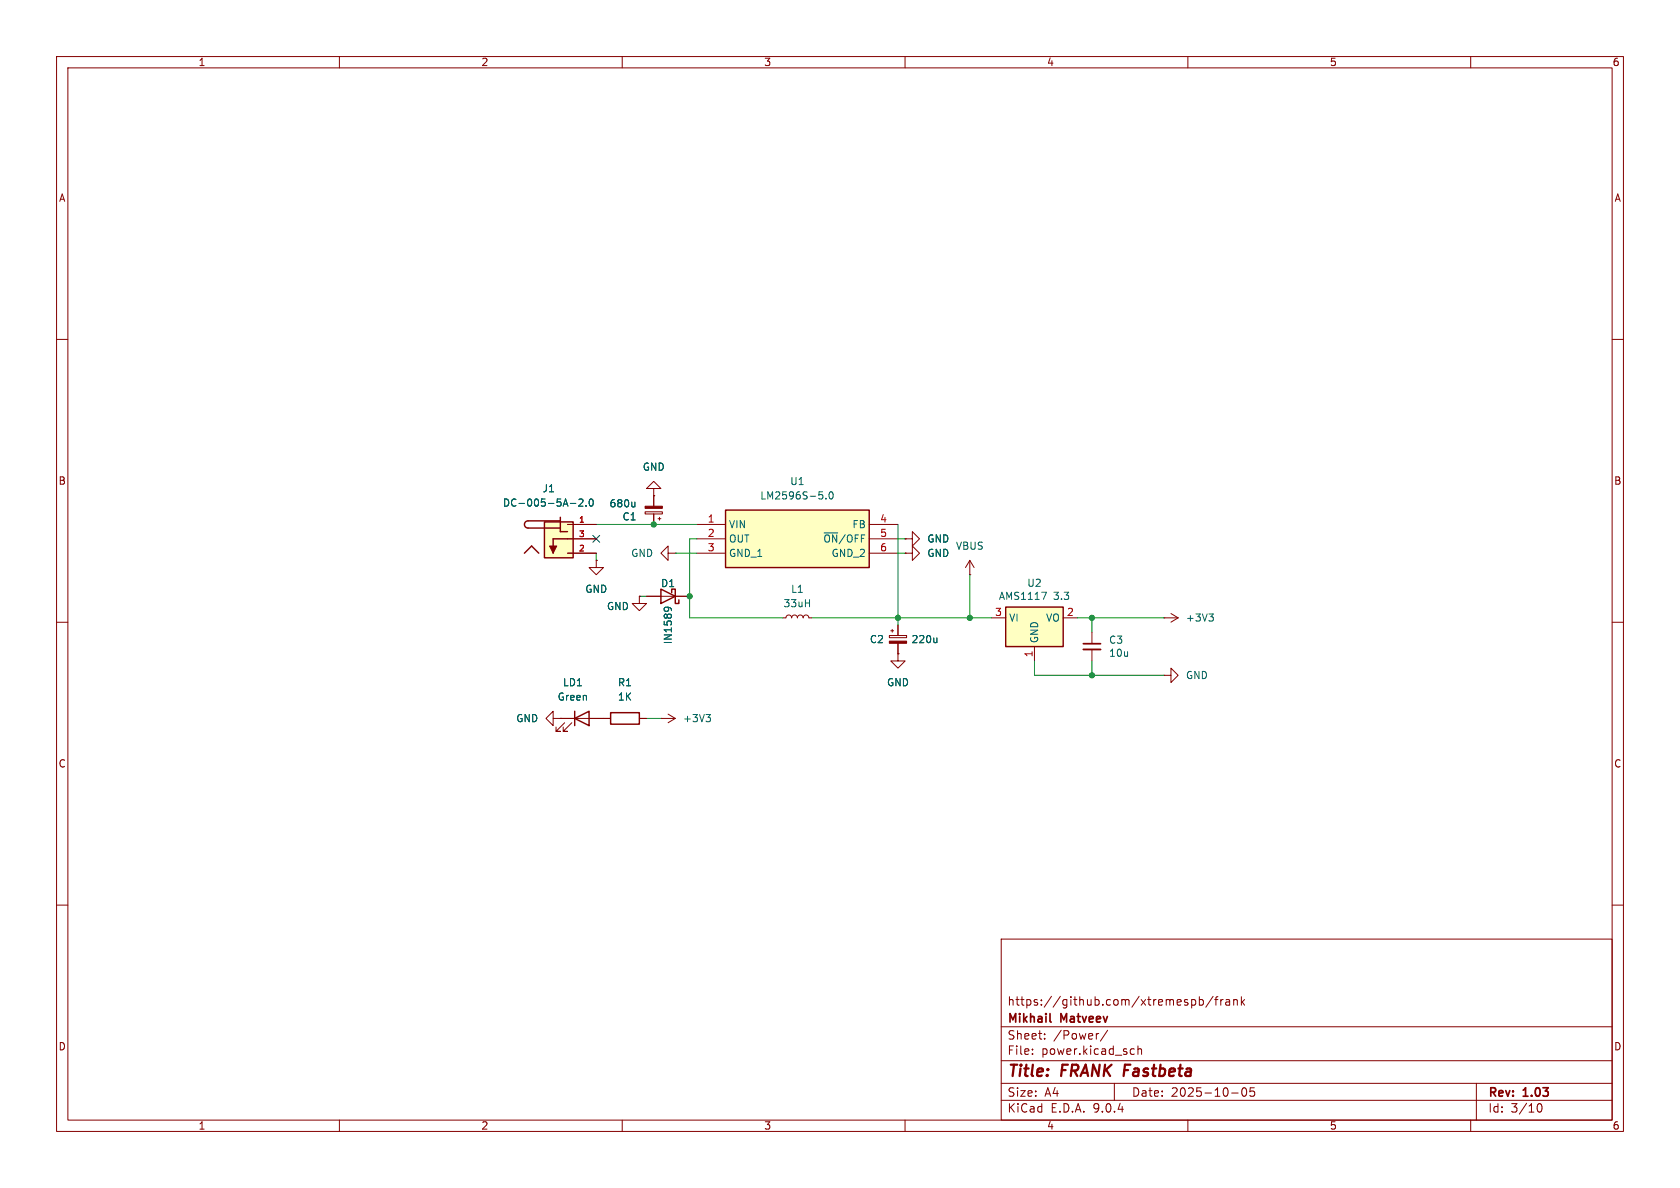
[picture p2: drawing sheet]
<svg xmlns="http://www.w3.org/2000/svg" width="297mm" height="210mm" viewBox="0 0 297 210" stroke-linecap="round" stroke-linejoin="round" font-family="sans-serif">
<g fill="none" stroke="#840000" stroke-width=".18">
<path d="M10 10h277v190h-277zM12 12h273v186h-273zM60 10v2M110 10v2M160 10v2M210 10v2M260 10v2M10 60h2M285 60h2M160 97.8h1.3v-1.3l1.3 1.3-1.3 1.3v-1.3M160 97.8h.1M160 95.3h1.3v-1.3l1.3 1.3-1.3 1.2v-1.2"/>
<path d="M160 95.3h.1M10 110h2M285 110h2M106.7 127h1.2M113 127h1.3M10 160h2M177 166h108v32h-108zM210.7 176.8l.4-.1 .3 .3v.4l-.2 .2h-.5M212 176.8l.5-.1 .2 .3v.4l-.1 .2h-.6M212 176.2v1.5M214.5 176.1l-1.3 2M214.7 176.7h.6"/>
<path d="M215.3 176.2l-.3 .2v1.3M215.8 176.7v1M216.2 176.7l-.2 .1-.2 .2M216.7 176.8h.6l.1 .9M217.4 177.1h-.5a.29 .29 0 0 0-.2 .3 .29 .29 0 0 0 .2 .3l.5-.1M218.1 176.8l.2-.1 .4 .1v.9M218.1 176.7v1M219.5 176.2v1.5M219.6 177.1l.4 .6M220 176.7l-.5 .6M285 160h2M60 198v2"/>
<path d="M110 198v2M160 198v2M177 194.5h108M177 191.5h108M177 187.5h108M177 181.5h108M182.5 186.3v.1M182.5 185.5v.1M184.7 183.6v.1M184.7 182.8v.1M194.2 182.7l-.2 .1M195.8 182.1l-1.3 2"/>
<path d="M197 191.5v3M200.1 185.4l.4 .1M200.5 186.3l-.4 .1M201.2 185.5l.2-.1 .3 .1 .1 .9M201.2 184.9v1.5M210 198v2M217.7 193.2h1.2M219.7 192.4l.2-.1a.81 .81 0 0 1 .6 .6 .81 .81 0 0 1-.3 .8l-.2 .1a.81 .81 0 0 1-.3-1.4zM221.7 192.3h-.7v.7l.2-.1h.5l.1 .3-.1 .5-.2 .1-.5-.1M260 198v2M261 191.5v6.5M271.7 195.7l.2-.5 .2-.1a.81 .81 0 0 1 .6 .6 .81 .81 0 0 1-.3 .8h-.4l-.3-.5"/>
</g>
<path d="M185.6 180.5l.2 .2" fill="none" stroke="#840000" stroke-width=".3"/>
<path d="M107.9 126h5.1v2h-5.1z" fill="none" stroke="#840000" stroke-width=".25"/>
<path d="M177.8 107.3h10.2v7h-10.2z" fill="#ffffc2"/>
<path d="M177.8 107.3h10.2v7h-10.2z" fill="none" stroke="#840000" stroke-width=".25"/>
<path d="M138.4 109.2h.5l.2-.3 .3-.2 .4 .2 .2 .3 .1-.3 .4-.2 .3 .2 .2 .3 .1-.3 .4-.2 .3 .2 .2 .3 .1-.3 .4-.2 .4 .2 .1 .3h.5M175.3 109.2h2.5M182.9 114.3v2.5M188 109.2h2.5" fill="none" stroke="#840000" stroke-width=".18"/>
<path d="M184.1 104.7h.9l-.5 1.3" fill="none" stroke="#006464" stroke-width=".18"/>
<path d="M128.3 90.2h25.4v10.1h-25.4z" fill="#ffffc2"/>
<path d="M128.3 90.2h25.4v10.1h-25.4zM116.8 104.1l2.6 1.3-2.6 1.3zM118.7 104.8v-.7h.7v2.6h.6v-.7" fill="none" stroke="#840000" stroke-width=".25"/>
<g fill="none" stroke="#840000" stroke-width=".18">
<path d="M105.4 99.1v1.2h1.3l-1.3 1.3-1.3-1.3h1.3M105.4 99.1h.1M114 90.5h3.1v.4h-3.1zM115.6 86.4h1.2l-1.2-1.3-1.3 1.3h1.3v1.2M115.6 87.6h.1M115.6 87.6v1.9M115.6 90.9v1.8M116.3 91.7h.5M116.6 91.4v.5M123.2 92.7h5.1M123.2 95.3h5.1M123.2 97.8h5.1"/>
<path d="M153.7 92.7h5M153.7 95.3h5M153.7 97.8h5M113 105.4v1.3h1.3l-1.3 1.3-1.2-1.3h1.2M113 105.4h.1M114.3 105.4h7.6M157.2 112.3h3.1v.4h-3.1zM157.5 111.5h.5M157.7 111.3v.5M158.7 115.6v1.2h1.3l-1.3 1.3-1.2-1.3h1.2M158.7 115.6h.1M158.7 110.5v1.8"/>
<path d="M158.7 113.7v1.9M193 111.8v2M193 114.8v2M205.7 109.2h.1M205.7 119.4h1.3v-1.3l1.3 1.3-1.3 1.3v-1.3M205.7 119.4h.1M205.7 109.2h2.6M207 108.5l1.3 .7M208.3 109.2l-1.3 .8"/>
</g>
<path d="M112.2 88.8v.8M112.2 89.5l-.1 .1M146 88.1v.1M146.7 87.1l.2-.2a.68 .68 0 0 1 .4 .7 .68 .68 0 0 1-.4 .6l-.2-.1-.1-.4zM117.4 107.8l.1-.4a.84 .84 0 0 1 1.2 .3v.2M118 107.3l.2 .3v.2M165.6 112.8v.8M165.6 113.5l-.2 .1M213.7 108.5h.8l-.4 .5M214.3 109l.2 .3v.3l-.2 .2" fill="none" stroke="#006464" stroke-width=".18"/>
<g fill="#840000" stroke="#840000" stroke-width=".18">
<path d="M157.2 113.3h3.1v.4h-3.1z"/>
<path d="M114 89.5h3.1v.4h-3.1z"/>
</g>
<path d="M191.5 113.8h3.1" fill="none" stroke="#840000" stroke-width=".3"/>
<path d="M191.5 114.8h3.1" fill="none" stroke="#840000" stroke-width=".33"/>
<path d="M96.2 92.3h5.1v6.3h-5.1z" fill="#ffffc2"/>
<path d="M92.7 97.8l1.3-1.3 1.2 1.3M96.2 92.3h5.1v6.3h-5.1zM99.1 92.1h-5.8a.64 .64 0 0 0-.6 .6 .64 .64 0 0 0 .6 .6h5.8M99.1 91.4v2.6h1.2M100.3 95.3h-2.5v2.5M101.6 127l2.5-1.3v2.6zM101.6 125.7v2.6" fill="none" stroke="#840000" stroke-width=".25"/>
<path d="M97.2 96.5h1.2l-.6 1.3z" fill="#840000" stroke="#840000" stroke-width=".18"/>
<g fill="none" stroke="#840000" stroke-width=".18">
<path d="M100.3 92.7h5.1M100.3 95.3h5.1M100.3 97.8h5.1M105.4 99.1h.1M115.6 87.6h.1M115.6 87.6v1.9M115.6 90.9v1.8M118.1 97.8v-1.3l-1.3 1.3 1.3 1.3v-1.3h1.3M119.4 97.8h.1M160 95.3h.1M160 97.8h.1M171.4 99.1l-.7 1.2"/>
<path d="M171.4 99.1l.8 1.2M171.4 99.1v2.5M113 105.4h.1M114.3 105.4h2.5M119.4 105.4h2.5M158.7 115.6h.1M158.7 110.5v1.8M158.7 113.7v1.9M171.4 101.6h.1M97.8 127v-1.3l-1.3 1.3 1.3 1.3v-1.3h1.3M99.1 127h.1M99.1 127h8.8"/>
<path d="M99.8 127.8l-1.5 1.5h.8h-.8v-.8M101.1 127.8l-1.5 1.5h.7h-.7v-.8M113 127h1.3M116.8 127h.1M116.8 127h2.6M118.1 126.2l1.3 .8M119.4 127l-1.3 .8"/>
</g>
<path d="M100.8 89h1M102.3 88.3l.5-.1 .3 .4-.8 .9h.8M103.6 89.4v.1M104.3 88.3l.2-.1a.68 .68 0 0 1 .4 .6 .68 .68 0 0 1-.4 .7l-.2-.1-.1-.4zM112.2 88.8v.8M112.2 89.5l-.1 .1M117.4 107.8l.1-.4a.84 .84 0 0 1 1.2 .3v.2M118 107.3l.2 .3v.2M165.6 112.8v.8M165.6 113.5l-.2 .1M124.8 126.3h.8l-.4 .5M125.4 126.8l.2 .2v.3l-.2 .3" fill="none" stroke="#006464" stroke-width=".18"/>
<g fill="none" stroke="#009600" stroke-width=".18">
<path d="M105.4 92.7h17.8M105.4 97.8v1.3M119.4 97.8h3.8M123.2 95.3h-1.3v13.9h16.5M158.7 92.7v17.8M158.7 95.3h1.3M158.7 97.8h1.3M113 105.4h1.3M143.5 109.2h31.8M171.4 101.6v7.6M182.9 116.8v2.6h22.8M190.5 109.2h15.2"/>
<path d="M193 109.2v2.6M193 116.8v2.6M114.3 127h2.5"/>
</g>
<path d="M104.8 94.6l1.2 1.3M106 94.6l-1.2 1.3" fill="none" stroke="#000084" stroke-width=".18"/>
<g fill="#009600" stroke="#009600" stroke-width=".18">
<circle cx="158.7" cy="109.2" r=".46"/>
<circle cx="121.9" cy="105.4" r=".46"/>
<circle cx="115.6" cy="92.7" r=".46"/>
<circle cx="193" cy="109.2" r=".46"/>
<circle cx="193" cy="119.4" r=".46"/>
<circle cx="171.4" cy="109.2" r=".46"/>
</g>
<g font-size="2.8" fill="#840000">
<text x="178" y="190.9">Title:</text>
<text x="187.7" y="190.9">FRANK Fastbeta</text>
</g>
<g font-size="2.1" fill="#840000">
<text x="178" y="178">https://github.com/xtremespb/frank</text>
<text x="178" y="184">Sheet:</text>
<text x="178" y="181.2">Mikhail</text>
<text x="186.2" y="184">/Power/</text>
<text x="187.6" y="181.2">Matveev</text>
<text x="178" y="186.7">File:</text>
<text x="184.1" y="186.7">power.kicad_sch</text>
<text x="178" y="196.9">KiCad</text>
<text x="178" y="194.1">Size:</text>
<text x="184.7" y="194.1">A4</text>
<text x="185.7" y="196.9">E.D.A.</text>
<text x="193.3" y="196.9">9.0.4</text>
<text x="200" y="194.1">Date:</text>
<text x="207" y="194.1">2025-10-05</text>
<text x="263" y="194.3">Rev:</text>
<text x="263" y="196.9">Id:</text>
<text x="267.1" y="196.9">3/10</text>
<text x="269.4" y="194.3">1.03</text>
</g>
<g font-size="1.8" fill="#840000">
<text x="35" y="11.9">1</text>
<text x="85" y="11.9">2</text>
<text x="135" y="11.9">3</text>
<text x="185" y="11.9">4</text>
<text x="235" y="11.9">5</text>
<text x="285" y="11.9">6</text>
<text x="10.3" y="35.9">A</text>
<text x="285.3" y="35.9">A</text>
<text x="10.3" y="85.9">B</text>
<text x="285.3" y="85.9">B</text>
<text x="10.3" y="135.9">C</text>
<text x="285.3" y="135.9">C</text>
<text x="10.3" y="185.9">D</text>
<text x="285.3" y="185.9">D</text>
<text x="35" y="199.9">1</text>
<text x="85" y="199.9">2</text>
<text x="135" y="199.9">3</text>
<text x="185" y="199.9">4</text>
<text x="235" y="199.9">5</text>
<text x="285" y="199.9">6</text>
</g>
<g font-size="1.8" fill="#006464">
<text x="113.5" y="83.4">GND</text>
<text x="88.8" y="89.8">DC-005-5A-2.0</text>
<text x="95.8" y="87.2">J1</text>
<text x="107.7" y="89.9">680u</text>
<text x="134.3" y="88.5">LM2596S-5.0</text>
<text x="139.6" y="86">U1</text>
<text x="110" y="92.2">C1</text>
<text x="128.8" y="93.6">VIN</text>
<text x="150.6" y="93.6">FB</text>
<text x="111.5" y="98.7">GND</text>
<text x="128.8" y="96.1">OUT</text>
<text x="128.8" y="98.7">GND_1</text>
<text x="145.5" y="96.1">~{ON}/OFF</text>
<text x="146.9" y="98.7">GND_2</text>
<text x="163.8" y="98.7">GND</text>
<text x="163.8" y="96.1">GND</text>
<text x="168.9" y="97.4">VBUS</text>
<text x="103.4" y="105">GND</text>
<text x="116.8" y="104">D1</text>
<text x="138.4" y="107.5">33uH</text>
<text x="139.7" y="105">L1</text>
<text x="176.5" y="106.2">AMS1117</text>
<text x="181.5" y="103.9">U2</text>
<text x="186.2" y="106.2">3.3</text>
<text x="107.2" y="108.1">GND</text>
<text x="119" y="114" transform="rotate(-90 119 114)">IN1589</text>
<text x="153.7" y="113.9">C2</text>
<text x="161" y="113.9">220u</text>
<text x="178.3" y="110.1">VI</text>
<text x="183.7" y="113.8" transform="rotate(-90 183.7 113.8)">GND</text>
<text x="184.8" y="110.1">VO</text>
<text x="196" y="114">C3</text>
<text x="209.6" y="110.1">+3V3</text>
<text x="196" y="116.3">10u</text>
<text x="98.5" y="124.1">Green</text>
<text x="99.4" y="121.5">LD1</text>
<text x="109.1" y="121.5">R1</text>
<text x="109.1" y="124.1">1K</text>
<text x="156.7" y="121.5">GND</text>
<text x="209.6" y="120.2">GND</text>
<text x="91.2" y="127.9">GND</text>
<text x="120.7" y="127.9">+3V3</text>
</g>
<g font-size="1.8" fill="#a90000">
<text x="125" y="92.5">1</text>
<text x="125" y="95">2</text>
<text x="155.5" y="92.5">4</text>
<text x="155.5" y="95">5</text>
<text x="125" y="97.5">3</text>
<text x="155.5" y="97.5">6</text>
<text x="175.8" y="109">3</text>
<text x="188.5" y="109">2</text>
<text x="182.6" y="116.3" transform="rotate(-90 182.6 116.3)">1</text>
</g>
<g font-size="1.4" fill="#a90000">
<text x="102.3" y="92.5">1</text>
<text x="102.3" y="95">3</text>
<text x="102.3" y="97.5">2</text>
</g>
</svg>
